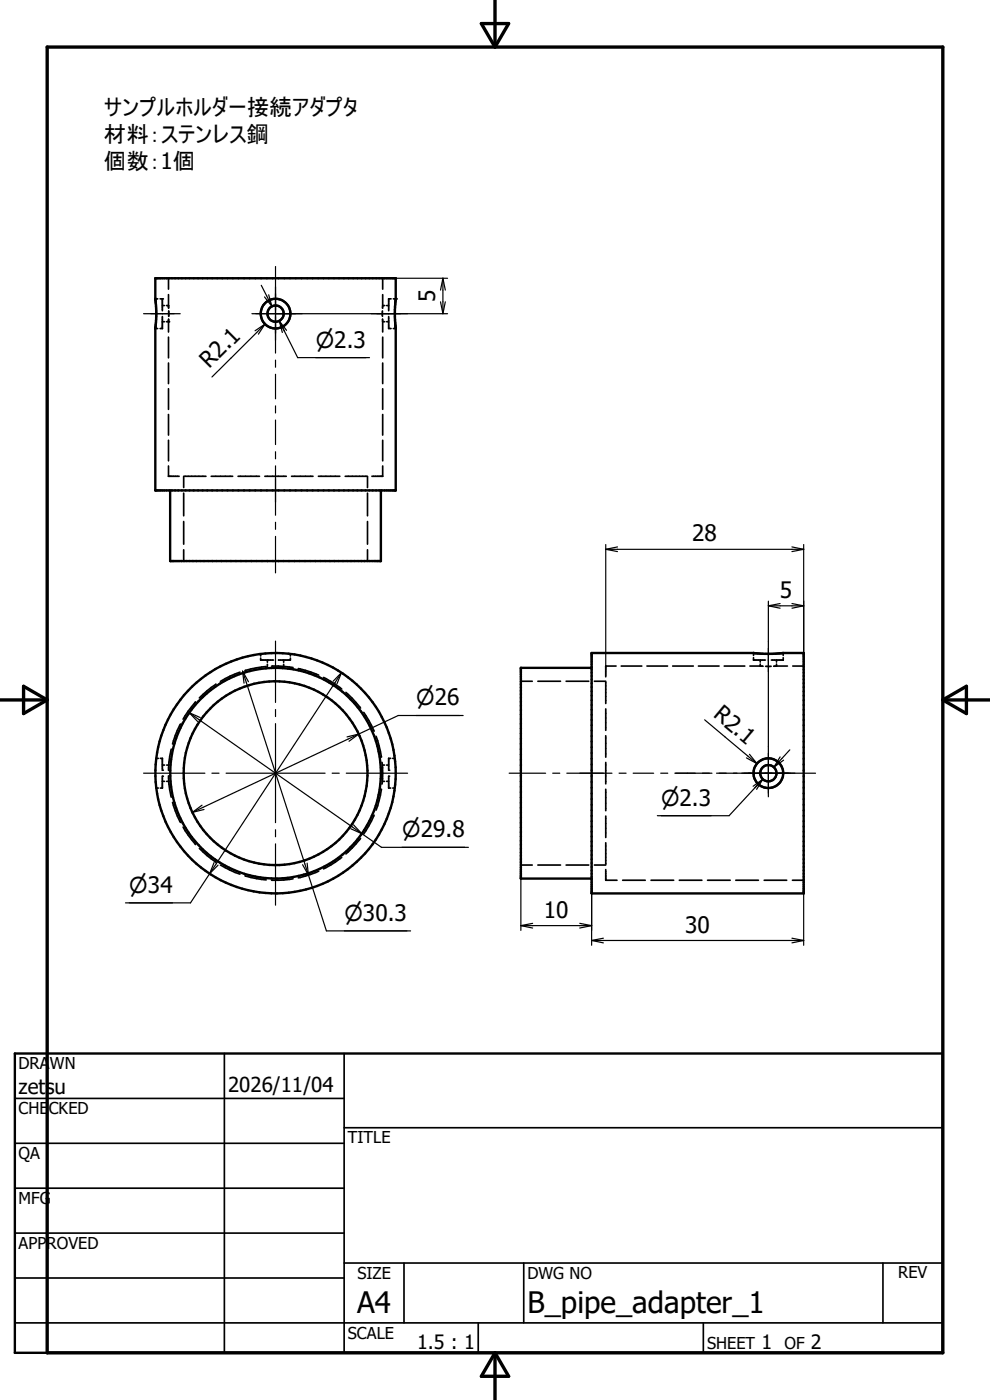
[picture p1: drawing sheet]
<svg xmlns="http://www.w3.org/2000/svg" width="210mm" height="297mm" viewBox="0 0 210 297" stroke-linecap="round" stroke-linejoin="round" font-family="sans-serif">
<g fill="none" stroke="#000" stroke-width=".51">
<path d="M32.9 59h51v4.5l-.2 3.1 .2 2.9v34.5h-51v-34.3l.2-2.6-.2-3.7zM36.1 104v15h44.7v-15M125.5 138.5h34.4l3.1 .2 3.1-.2h4.4v51h-45zM125.5 141.7h-15v44.7h15M3.1 223.5h196.9v63.5h-196.9z"/>
<circle cx="58.5" cy="66.5" r="1.73"/>
<circle cx="58.5" cy="66.5" r="3.2"/>
<circle cx="58.4" cy="164" r="25.5"/>
<circle cx="58.5" cy="164" r="19.5"/>
<circle cx="58.5" cy="164" r="22.3"/>
<circle cx="163" cy="164" r="1.73"/>
<circle cx="163" cy="164" r="3.1"/>
</g>
<g fill="none" stroke="#000" stroke-width=".36">
<path d="M35.7 59v2.3M81.2 59v2.3M32.9 69.7h.6M32.9 63.4h.6M34 63.4h.4v2.5M34.4 67.2v2.5h-.4M34.4 64.8h.5M34.4 68.3h.5M35.3 64.8h.4M35.3 68.3h.4M35.7 62.5l.1 2.9M35.7 71.5v4.4"/>
<path d="M35.7 77v4.4M35.8 67.7l-.1 2.7M35.8 66v1.1M81.1 66v1.1M81.2 67.7v2.7M81.2 62.5v2.9M81.2 71.5v4.4M81.2 77v4.4M81.2 64.8h.4M81.2 68.3h.4M82 64.8h.5M82 68.3h.5"/>
<path d="M82.5 67.2v2.5h.5M83 63.4h-.5v2.5M83.4 69.7h.5M83.4 63.4h.5M35.7 82.5v4.3M35.7 87.9v4.4M35.7 93.4v4.4M35.7 98.9v2.1h2.3M81.2 82.5v4.3M81.2 87.9v4.4M81.2 93.4v4.4M81.2 98.9v2.1h-2.3"/>
<path d="M39 101v2.4M39 104.6v4.8M39 110.6v4.8M39 116.6v2.4M39.1 101h4.6M44.8 101h4.6M50.5 101h4.5M56.2 101h4.5M61.9 101h4.5M67.5 101h4.6M73.2 101h4.6M78 101v2.4"/>
<path d="M78 104.6v4.8M78 110.6v4.8M78 116.6v2.4M55.3 139.6v.4h2.5M55.3 138.7v.5M61.6 139.6v.4h-2.5M61.6 138.7v.5M159.8 139.5v.5h2.6M159.8 138.5v.5M166.1 139.5v.5h-2.5M166.1 138.5v.5M36.3 158.9l-.5 2.8-.1 1.8"/>
<path d="M38.3 153.6l-1.1 2.4-.6 1.8M41.5 148.9l-1.6 2-1.1 1.7M45.8 145.2l-1.9 1.4-1.6 1.5M50.9 142.6l-2.1 .8-2 1.2M56.5 141.4l-2.1 .3-2.4 .5M56.7 140v.5M56.7 140.9v.5M57.6 141.3l2.6 .1M60.2 140v.5M60.2 140.9v.5M60.2 141.4l2 .2M63.3 141.8l2.6 .8 1.7 .6"/>
<path d="M68.6 143.7l1.6 .9 2.3 1.6M73.4 146.9l1.3 1.3 1.8 2M77.2 151.1l1 1.7 1.2 2.3M79.8 156.2l1.1 4.4M110.5 144.5h2.4M114.1 144.5h4.8M120.1 144.5h4.8M126.1 144.5h2.4M128.5 144.7v4.6M128.5 150.4v4.5M128.5 156.1v4.5M130.7 141.3h-2.2v2.3"/>
<path d="M131.8 141.3h4.3M137.2 141.3h4.4M142.7 141.3h4.4M148.2 141.3h4.3M153.6 141.3h4.4M159.1 141.3h2.2M161.3 140v.5M161.3 140.9v.4M161.3 141.3l.6 .1M162.4 141.4h1.2M164.7 141.3h2.3M164.7 141.3l-.6 .1"/>
<path d="M164.7 140v.5M164.7 140.9v.4M168.2 141.3h2.3M33.1 167.2h.5M33.1 160.9h.5M34 160.9h.4v2.5M34.4 164.7v2.5h-.4M34.4 162.3h.5M34.4 165.8h.5M35.4 162.3h.4M35.4 165.8h.4M35.7 164.6l.1 1.8 .5 2.7"/>
<path d="M36.6 170.2l1 2.9 .7 1.4M38.8 175.5l1.1 1.7 1.6 2M42.3 180l1.6 1.5 1.9 1.4M76.5 177.9l-1.8 2-1.3 1.3M79.4 172.9l-.6 1.3-1.6 2.7M80.9 167.4l-1.1 4.5M81.1 161.8l.1 2.2-.1 2.3M81.1 162.3h.5M81.1 165.8h.5M82 162.3h.5M82 165.8h.5M82.5 164.7v2.5h.4"/>
<path d="M82.9 160.9h-.4v2.5M83.3 167.2h.4M83.3 160.9h.4M128.5 161.8v4.5M128.5 167.4v4.6M128.5 173.1v4.6M128.5 178.8v4.5M46.8 183.5l2 1.1 2.1 .8M52 185.8l2.4 .6 2.1 .3M62.2 186.4l-2 .3h-2.6M67.6 184.8l-1.7 .7-2.6 .7M72.5 181.9l-2.3 1.6-1.6 .8"/>
<path d="M110.5 183.5h2.4M114.1 183.5h4.8M120.1 183.5h4.8M126.1 183.5h2.4M128.5 184.5v2.2h2.4M132.1 186.7h4.8M138.1 186.7h4.8M144.1 186.7h4.8M150.1 186.7h4.8M156.1 186.7h4.8M162.1 186.7h4.8M168.1 186.7h2.4"/>
<path d="M3.1 233h69.9M47.6 223.5v63.5M73 239.2h127M73 223.5v63.5M3.1 242.6h69.9M3.1 252.1h69.9M3.1 261.6h69.9M3.1 271.1h69.9M73 268h127M85.7 268v12.7M111.1 268v12.7M187.3 268v12.7"/>
<path d="M3.1 280.7h196.9M101.5 280.7v6.3M149.2 280.7v6.3"/>
</g>
<g fill="#000">
<circle cx="32.9" cy="63.4" r=".25"/>
<circle cx="34.4" cy="63.4" r=".18"/>
<circle cx="35.7" cy="68.3" r=".18"/>
<circle cx="83.9" cy="63.4" r=".25"/>
<circle cx="57.8" cy="140" r=".18"/>
<circle cx="34.4" cy="163.4" r=".18"/>
<circle cx="34.4" cy="164.7" r=".18"/>
<circle cx="82.5" cy="164.7" r=".18"/>
<circle cx="82.5" cy="163.4" r=".18"/>
</g>
<path d="M10 10h190v277h-190zM102.1 5h5.8l-2.9 5zM105 0v10M0 148.5h10M5 145.6l5 2.9-5 2.9zM200 148.5h10M200 148.5l5-2.9v5.8zM105 287v10M105 287l2.9 5h-5.8z" fill="none" stroke="#000" stroke-width=".71"/>
<g fill="none" stroke="#000" stroke-width=".25">
<path d="M58.4 56.5v18.4M83.9 59h11M94 59v7.6M94 59l.5 2.5M94 59l-.5 2.5M30.5 66.6h7.7M53.4 66.6h41.5M55.4 60.5l2.3 4.5M55.7 67.9a3.1 3.1 0 0 0 2.6 1.8M56.1 63l1.6 2M56.2 68.8l-11.2 11.2M56.2 68.8l-1.4 2.1"/>
<path d="M56.2 68.8l-2.1 1.4M57 62.5l.7 2.5M58.4 76.4v1.5M58.4 79.4v5.2M59.2 68.1l3.9 7.8h15.3M59.2 68.1l1.2 2.2M59.2 68.1l1.6 2M59.2 68.1l.7 2.4M93.5 64l.5 2.6M94.5 64l-.5 2.6M58.4 86.1v1.5M58.4 89.1v5.2"/>
<path d="M58.4 95.8v1.5M58.4 98.8v10.5M58.4 110.8v1.5M58.4 113.8v7.7M128.5 116.5h42M128.5 116.5l2.5 .5M128.5 115.5v25.8M131 116l-2.5 .5M168 116l2.5 .5M170.5 115.5v23M170.5 116.5l-2.5 .5M58.4 136v13"/>
<path d="M163 127.5v41.5M163 128.5h7.5M163 128.5l2.5 .5M165.5 128l-2.5 .5M168 128l2.5 .5M170.5 128.5l-2.5 .5M40.2 151.2l36.6 25.7M40.2 151.2l2.3 1M40.2 151.2l1.7 1.9M51.5 142.4l17.7 55.1h17.9M51.5 142.4l1.2 2.2M51.5 142.4l.3 2.5"/>
<path d="M58.4 150.5v1.5M58.4 153.5v21M72.4 142.7l-32 48.8h-13.8M72.4 142.7l-.9 2.4M72.4 142.7l-1.7 1.8M76.1 155.7l-35.3 16.6M76.1 155.7l-2.1 1.6M76.1 155.7l-2.5 .6M98.3 151.8h-13.8l-8.4 3.9M149.5 152.7l11.1 9.3M167.5 159.1l-3.3 3.7M30.5 164h13"/>
<path d="M42.9 170.8l-2.1 1.5M43.3 171.7l-2.5 .6M45 164h1.5M48 164h21M58.4 176v1.5M58.4 179v13M70.5 164h1.5M73.5 164h13M74.4 175.8l2.4 1.1M75 175l1.8 1.9M76.8 176.9l4.1 2.9h18.5M108 164h7.8"/>
<path d="M117.3 164h1.5M120.2 164h9.6M131.3 164h1.5M134.3 164h4.4M140.2 164h1.5M143.2 164h7.8M152 164h21M158.4 160.8l2.2 1.2M159 160l1.6 2M161.8 165.3l-7.1 7.8h-15.2M161.8 165.3l-1.7 1.8M161.8 165.3l-1.3 2.2"/>
<path d="M161.8 165.3l-2 1.5M165.5 160.6l-1.3 2.2M166.2 161.3l-2 1.5M45.4 183l-.9 2.3 1.8-1.8M65.2 183.1l.2 2.6-1.2-2.3M110.5 196.4h15M110.5 196.4l2.5 .5M110.5 186.4v11M113 195.9l-2.5 .5M123 195.9l2.5 .5M125.5 199.5h45M125.5 199.5l2.5 .5"/>
<path d="M125.5 186.4v14.1M125.5 196.4l-2.5 .5M128 199l-2.5 .5M168 199l2.5 .5M170.5 199.5l-2.5 .5M170.5 189.5v11"/>
</g>
<g font-size="6.3">
<text x="75.8" y="278.5">A4</text>
<text x="111.9" y="278.6">B_pipe_adapter_1</text>
</g>
<g font-size="4.8">
<text x="22" y="24.4">サンプルホルダー接続アダプタ</text>
<text x="22" y="30.2">材料：ステンレス鋼</text>
<text x="22" y="35.9">個数：1個</text>
<text x="92.3" y="64.1" transform="rotate(-90 92.3 64.1)">5</text>
<text x="44.4" y="78.3" transform="rotate(-45 44.4 78.3)">R2.1</text>
<text x="146.9" y="114.9">28</text>
<text x="165.4" y="126.9">5</text>
<text x="151.1" y="152" transform="rotate(40 151.1 152)">R2.1</text>
<text x="115.4" y="194.7">10</text>
<text x="145.4" y="197.9">30</text>
</g>
<g font-size="4.6">
<text x="67" y="73.7">n2.3</text>
<text x="88.3" y="149.6">n26</text>
<text x="140.3" y="170.9">n2.3</text>
<text x="85.3" y="177.6">n29.8</text>
<text x="27.4" y="189.4">n34</text>
<text x="73.1" y="195.3">n30.3</text>
</g>
<g font-size="4.4">
<text x="3.9" y="232.2">zetsu</text>
<text x="48.4" y="231.6">2026/11/04</text>
</g>
<g font-size="4.2">
<text x="88.5" y="286.2">1.5 : 1</text>
<text x="161.5" y="286.2">1</text>
<text x="172" y="286.2">2</text>
</g>
<g font-size="3.5">
<text x="3.9" y="226.8">DRAWN</text>
<text x="3.9" y="236.3">CHECKED</text>
<text x="3.9" y="245.9">QA</text>
<text x="73.8" y="242.5">TITLE</text>
<text x="3.9" y="255.4">MFG</text>
<text x="3.9" y="264.9">APPROVED</text>
<text x="75.8" y="271.3">SIZE</text>
<text x="111.9" y="271.3">DWG NO</text>
<text x="190.5" y="271.2">REV</text>
<text x="73.8" y="284">SCALE</text>
<text x="150" y="286.2">SHEET</text>
<text x="166.4" y="286.2">OF</text>
</g>
</svg>
